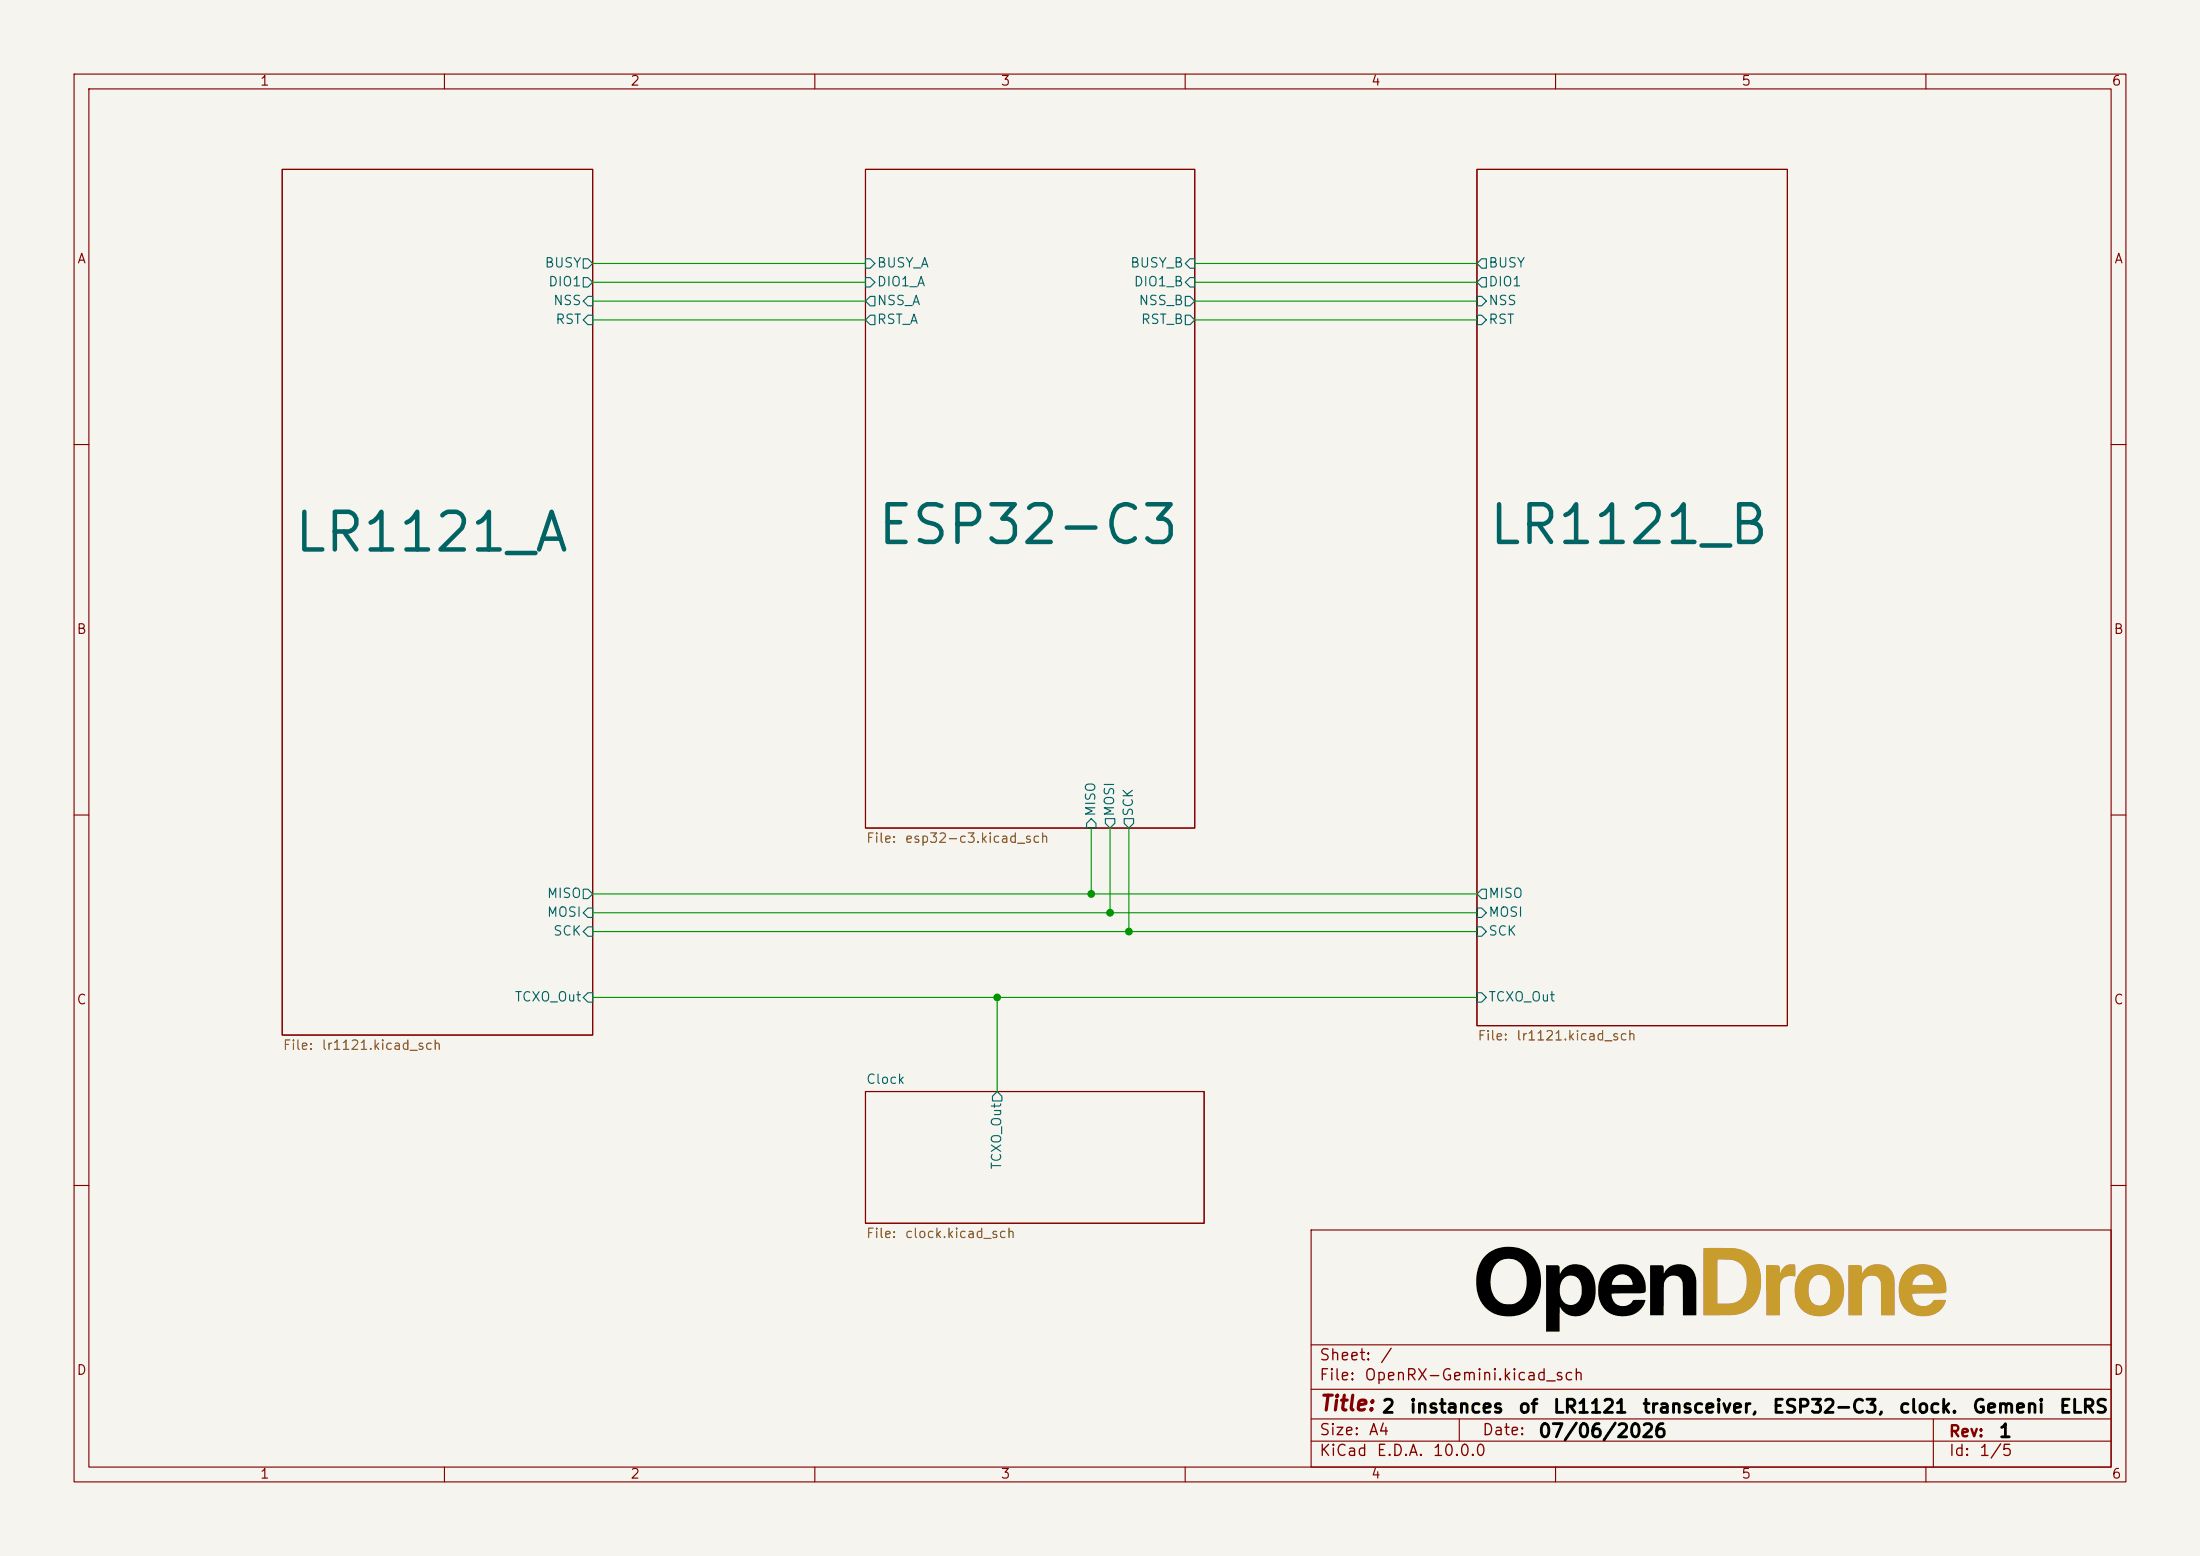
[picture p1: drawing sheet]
<svg xmlns="http://www.w3.org/2000/svg" width="297mm" height="210mm" viewBox="0 0 297 210" stroke-linecap="round" stroke-linejoin="round" font-family="sans-serif">
<path d="M0 0h297v210h-297z" fill="#f5f4ef" stroke="#f5f4ef" stroke-width=".14"/>
<g fill="none" stroke="#840000" stroke-width=".15">
<path d="M10 10h277v190h-277zM12 12h273v186h-273zM60 10v2M110 10v2M160 10v2M210 10v2M260 10v2M38.1 22.9h41.9v116.8h-41.9zM116.8 22.9h44.5v88.9h-44.5zM199.4 22.9h41.9v115.5h-41.9zM10 60h2M285 60h2"/>
<path d="M10 110h2M285 110h2M116.8 147.3h45.8v17.8h-45.8zM10 160h2M177 166h108v32h-108zM285 160h2M60 198v2M110 198v2M160 198v2M177 194.5h108M177 191.5h108M177 187.5h108"/>
<path d="M177 181.5h108M197 191.5v3M210 198v2M260 198v2M261 191.5v6.5"/>
</g>
<g fill="#c89d2e">
<path d="M249.5 170.8h1.6a.36 .36 0 0 1 .3 .5v.6v-.1a2.32 2.32 0 0 1 2.6-1.1 2.32 2.32 0 0 1 1.8 2.1v4.7h-1.8l-.1-4.5a1.29 1.29 0 0 0-1.4-.8 1.29 1.29 0 0 0-1.1 1l-.1 4.3h-1.8z"/>
<path d="M243.3 171.5a3.5 3.5 0 0 1 5.3 .8 3.8 3.8 0 0 1-.9 4.7 3.6 3.6 0 0 1-4.9-.9 4.2 4.2 0 0 1-.5-1.9h1.9a1.73 1.73 0 0 0 1.3 2 1.47 1.47 0 0 0 1.6-1.6 2.56 2.56 0 0 0-.6-2.2 1.41 1.41 0 0 0-1.6-.2 1.41 1.41 0 0 0-.7 1.4v.6h-1.9a3.6 3.6 0 0 1 1-2.7z"/>
</g>
<path d="M216.7 171.5a3.2 3.2 0 0 1 3.8-.5 3.2 3.2 0 0 1 1.6 3.4l-.1 .1a15.3 15.3 0 0 1-3.6 .1l-.8 .1a1.58 1.58 0 0 0 1.1 1.5 1.58 1.58 0 0 0 1.8-.7l1.5-.1a.12 .12 0 0 1 .1 .1 .12 .12 0 0 1 0 .1 3.3 3.3 0 0 1-5.1 1.4 3.8 3.8 0 0 1-1.2-3.7h1.8l.5 .1h2.1l.2-.1a1.43 1.43 0 0 0-1.4-1.3 1.43 1.43 0 0 0-1.4 1.3h-1.8l.4-1zM222.8 170.8h1.5a.31 .31 0 0 1 .3 .4v.6a2.32 2.32 0 0 1 2.5-1.1 2.32 2.32 0 0 1 1.9 2v4.8h-1.8v-3.7a1.29 1.29 0 0 0-.9-1.6h-.6l-.4 .1-.4 .4-.2 .4-.1 4.4h-1.8z" fill="#000"/>
<g fill="#c89d2e">
<path d="M238.4 170.8h1.6a.34 .34 0 0 1 .3 .5v.6a1.47 1.47 0 0 1 2.1-1.1v1.4l-.1 .1-.2-.1a1.36 1.36 0 0 0-1.8 1.3v4h-1.8z"/>
<path d="M230 168.4h3.2a4.5 4.5 0 0 1 3.1 .9 4.6 4.6 0 0 1 1.4 4.3 4 4 0 0 1-4.6 3.9h-3.1v-4.5h1.9v2.9h1.1a2.48 2.48 0 0 0 2.8-2.7 2.68 2.68 0 0 0-1.4-3l-.8-.2h-1.7v3h-1.9z"/>
</g>
<path d="M200.6 169.4a4.6 4.6 0 0 1 6.7 .7 5.4 5.4 0 0 1-.8 6.7 4.7 4.7 0 0 1-6.1-.5 4.9 4.9 0 0 1-1.1-3.2h1.9a2.67 2.67 0 0 0 2.1 2.9 2.3 2.3 0 0 0 2.7-2.1 3.5 3.5 0 0 0-1.1-3.6 2.4 2.4 0 0 0-3.6 2l-.1 .8h-1.9a4.9 4.9 0 0 1 1.3-3.7zM208.7 170.8h1.6a.32 .32 0 0 1 .3 .4v.7a2.47 2.47 0 0 1 2.6-1.3 2.47 2.47 0 0 1 2 2.1 4.4 4.4 0 0 1-.8 4.3 2.43 2.43 0 0 1-3.8-.6v3.3h-1.9v-5.6h1.9a1.67 1.67 0 0 0 1.6 2 1.84 1.84 0 0 0 1.3-2.3l-.1-.6-.2-.5-.4-.3-.4-.2a1.5 1.5 0 0 0-1.8 1.6v.3h-1.9z" fill="#000"/>
<path d="M257.3 171.5a3.2 3.2 0 0 1 3.8-.5 3.2 3.2 0 0 1 1.6 3.4l-.7 .2h-3.6h-.2l-.1 .1a1.57 1.57 0 0 0 1.2 1.5 1.57 1.57 0 0 0 1.8-.7h1.6a2.84 2.84 0 0 1-3.3 2.1 3.2 3.2 0 0 1-3.1-3.7l.1-.5h4.6l-.1-.6-.5-.5a1.43 1.43 0 0 0-2.2 1.1h-1.8a3.4 3.4 0 0 1 .9-1.9z" fill="#c89d2e"/>
<path d="M38.1 22.9h41.9v116.8h-41.9zM116.8 22.9h44.5v88.9h-44.5zM199.4 22.9h41.9v115.5h-41.9zM116.8 147.3h45.8v17.8h-45.8z" fill="none" stroke="#840000" stroke-width=".15"/>
<g fill="none" stroke="#006464" stroke-width=".15">
<path d="M78.7 34.9h.7l.6 .7-.6 .6h-.7zM78.7 37.5h.7l.6 .6-.6 .6h-.7zM116.8 34.9h.7l.6 .7-.6 .6h-.7zM116.8 37.5h.7l.6 .6-.6 .6h-.7zM160.7 34.9h.6v1.3h-.6l-.7-.6zM160.7 37.5h.6v1.2h-.6l-.7-.6zM200 34.9h.7v1.3h-.7l-.6-.6zM200 37.5h.7v1.2h-.7l-.6-.6zM78.7 40.6l.7-.6h.6v1.3h-.6zM79.4 42.5h.6v1.3h-.6l-.7-.6zM117.5 40h.6v1.3h-.6l-.7-.7zM117.5 42.5h.6v1.3h-.6l-.7-.6z"/>
<path d="M160 40h.7l.6 .6-.6 .7h-.7zM160 42.5h.7l.6 .7-.6 .6h-.7zM199.4 40h.6l.7 .6-.7 .7h-.6zM199.4 42.5h.6l.7 .7-.7 .6h-.6zM147.3 110.5l.7 .6v.7h-1.3v-.7zM149.2 110.5h1.3v.6l-.6 .7-.7-.7zM151.8 110.5h1.2v.6l-.6 .7-.6-.7zM78.7 120h.7l.6 .7-.6 .6h-.7zM78.7 123.2l.7-.6h.6v1.2h-.6zM78.7 134.6l.7-.6h.6v1.3h-.6zM79.4 125.1h.6v1.3h-.6l-.7-.7zM199.4 122.6h.6l.7 .6-.7 .6h-.6z"/>
<path d="M199.4 125.1h.6l.7 .6-.7 .7h-.6zM199.4 134h.6l.7 .6-.7 .7h-.6zM200 120h.7v1.3h-.7l-.6-.6zM134.6 147.3l.7 .7v.6h-1.3v-.6z"/>
</g>
<g fill="none" stroke="#009600" stroke-width=".15">
<path d="M80 38.1h36.8M80 35.6h36.8M161.3 38.1h38.1M161.3 35.6h38.1M80 40.6h36.8M80 43.2h36.8M161.3 40.6h38.1M161.3 43.2h38.1M147.3 111.8v8.9M149.9 111.8v11.4M152.4 111.8v13.9M80 125.7h119.4"/>
<path d="M80 120.7h119.4M80 134.6h119.4M80 123.2h119.4M134.6 134.6v12.7"/>
</g>
<g fill="#009600" stroke="#009600" stroke-width=".14">
<circle cx="149.9" cy="123.2" r=".46"/>
<circle cx="152.4" cy="125.7" r=".46"/>
<circle cx="134.6" cy="134.6" r=".46"/>
<circle cx="147.3" cy="120.7" r=".46"/>
</g>
<g font-size="5.1" fill="#006464">
<text x="39.4" y="75.7">LR1121_A</text>
<text x="118.1" y="74.7">ESP32-C3</text>
<text x="200.7" y="74.7">LR1121_B</text>
</g>
<text font-size="2" fill="#840000" x="178" y="190.9">Title:</text>
<g font-size="1.8">
<text x="186.4" y="191.2">2</text>
<text x="190.2" y="191.2">instances</text>
<text x="204.9" y="191.2">of</text>
<text x="209.5" y="191.2">LR1121</text>
<text x="221.6" y="191.2">transceiver,</text>
<text x="239.2" y="191.2">ESP32-C3,</text>
<text x="256.2" y="191.2">clock.</text>
<text x="266.2" y="191.2">Gemeni</text>
<text x="277.9" y="191.2">ELRS</text>
<text x="207.6" y="194.5">07/06/2026</text>
<text x="269.7" y="194.5">1</text>
</g>
<g font-size="1.5" fill="#840000">
<text x="178" y="184">Sheet:</text>
<text x="186.2" y="184">/</text>
<text x="178" y="186.7">File:</text>
<text x="184.1" y="186.7">OpenRX-Gemini.kicad_sch</text>
<text x="178" y="196.9">KiCad</text>
<text x="178" y="194.1">Size:</text>
<text x="184.7" y="194.1">A4</text>
<text x="185.7" y="196.9">E.D.A.</text>
<text x="193.3" y="196.9">10.0.0</text>
<text x="200" y="194.1">Date:</text>
<text x="263" y="194.3">Rev:</text>
<text x="263" y="196.9">Id:</text>
<text x="267.1" y="196.9">1/5</text>
</g>
<g font-size="1.3" fill="#840000">
<text x="35" y="11.9">1</text>
<text x="85" y="11.9">2</text>
<text x="135" y="11.9">3</text>
<text x="185" y="11.9">4</text>
<text x="235" y="11.9">5</text>
<text x="285" y="11.9">6</text>
<text x="10.3" y="35.9">A</text>
<text x="285.3" y="35.9">A</text>
<text x="10.3" y="85.9">B</text>
<text x="285.3" y="85.9">B</text>
<text x="10.3" y="135.9">C</text>
<text x="285.3" y="135.9">C</text>
<text x="10.3" y="185.9">D</text>
<text x="285.3" y="185.9">D</text>
<text x="35" y="199.9">1</text>
<text x="85" y="199.9">2</text>
<text x="135" y="199.9">3</text>
<text x="185" y="199.9">4</text>
<text x="235" y="199.9">5</text>
<text x="285" y="199.9">6</text>
</g>
<g font-size="1.3" fill="#006464">
<text x="73.4" y="36.4">BUSY</text>
<text x="73.9" y="39">DIO1</text>
<text x="74.6" y="41.5">NSS</text>
<text x="118.3" y="36.4">BUSY_A</text>
<text x="118.3" y="39">DIO1_A</text>
<text x="118.3" y="41.5">NSS_A</text>
<text x="152.5" y="36.4">BUSY_B</text>
<text x="153" y="39">DIO1_B</text>
<text x="153.6" y="41.5">NSS_B</text>
<text x="200.9" y="36.4">BUSY</text>
<text x="200.9" y="39">DIO1</text>
<text x="200.9" y="41.5">NSS</text>
<text x="74.9" y="44">RST</text>
<text x="118.3" y="44">RST_A</text>
<text x="153.9" y="44">RST_B</text>
<text x="200.9" y="44">RST</text>
<text x="148.2" y="110.3" transform="rotate(-90 148.2 110.3)">MISO</text>
<text x="150.7" y="110.3" transform="rotate(-90 150.7 110.3)">MOSI</text>
<text x="153.3" y="110.3" transform="rotate(-90 153.3 110.3)">SCK</text>
<text x="73.8" y="121.5">MISO</text>
<text x="73.8" y="124.1">MOSI</text>
<text x="200.9" y="121.5">MISO</text>
<text x="200.9" y="124.1">MOSI</text>
<text x="74.6" y="126.6">SCK</text>
<text x="200.9" y="126.6">SCK</text>
<text x="69.4" y="135.5">TCXO_Out</text>
<text x="200.9" y="135.5">TCXO_Out</text>
<text x="116.8" y="146.6">Clock</text>
<text x="135.5" y="157.9" transform="rotate(-90 135.5 157.9)">TCXO_Out</text>
</g>
<g font-size="1.3" fill="#725600">
<text x="116.8" y="114.1">File:</text>
<text x="122.1" y="114.1">esp32-c3.kicad_sch</text>
<text x="38.1" y="142">File:</text>
<text x="43.3" y="142">lr1121.kicad_sch</text>
<text x="199.4" y="140.7">File:</text>
<text x="204.6" y="140.7">lr1121.kicad_sch</text>
<text x="116.8" y="167.4">File:</text>
<text x="122.1" y="167.4">clock.kicad_sch</text>
</g>
</svg>
